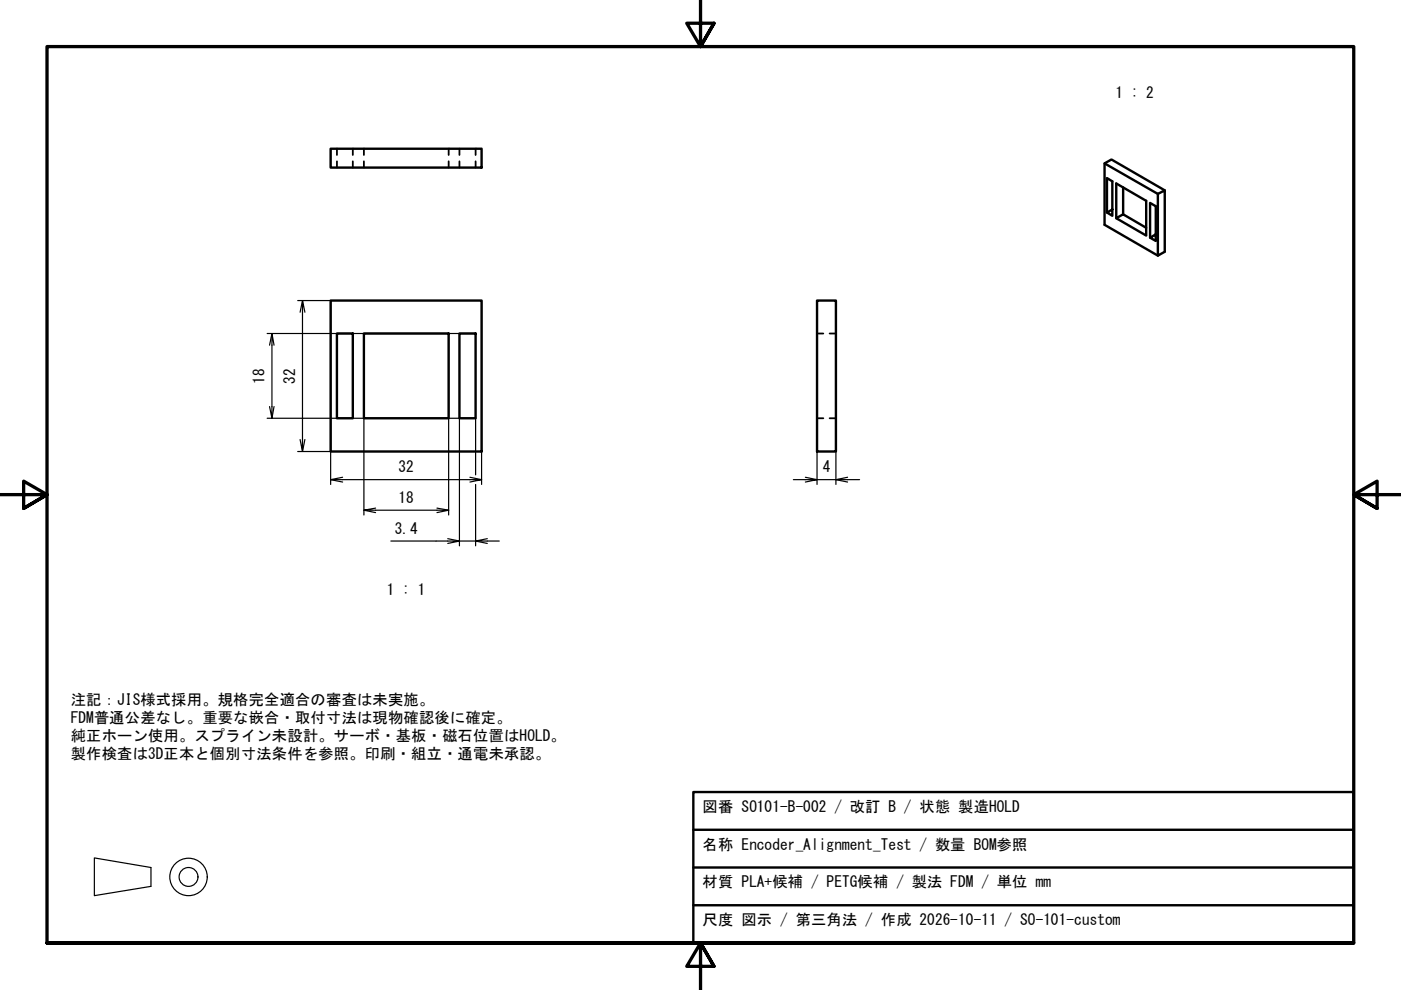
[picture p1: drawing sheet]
<svg xmlns="http://www.w3.org/2000/svg" width="297mm" height="210mm" viewBox="0 0 297 210" stroke-linecap="round" stroke-linejoin="round" font-family="sans-serif">
<!-- layer: Visible (ISO) -->
<path d="M70.1 31.5h32v4h-32zM234.2 34.6l11.3 6.5 1.5-.7v13l-1.5 .8v-13.1M238.1 39.7v5.7M235.8 44.4l-1.1 .7 1.1 .7v-7.3l-1.1-.7v7.3M236.7 46.3l6.3 3.6v-7.3l-6.3-3.7v7.4l1.4-.9 4.9 2.9M245 49.7l-1.2 .7 1.2 .7v-7.4l-1.2-.7v7.4M247 40.4l-11.4-6.6-1.4 .8v13.1l11.3 6.5M70.1 63.7h32v32h-32zM71.4 70.7h3.4v18h-3.4zM77.2 70.7h17.9v18h-17.9zM97.4 70.7h3.4v18h-3.4zM173.2 63.7h4v32h-4z" fill="none" stroke="#000" stroke-width=".51"/>
<!-- layer: Hidden (ISO) -->
<g fill="none" stroke="#000" stroke-width=".38">
<path d="M71.4 31.5v1.4M71.4 34.2v1.3M74.8 31.5v1.4M74.8 34.2v1.3M77.2 31.5v1.4M77.2 34.2v1.3M95.1 31.5v1.4M95.1 34.2v1.3M97.4 31.5v1.4M97.4 34.2v1.3M100.8 31.5v1.4M100.8 34.2v1.3"/>
<path d="M173.2 70.7h1.4M175.9 70.7h1.3M173.2 88.7h1.4M175.9 88.7h1.3"/>
</g>
<!-- layer: Border (ISO) -->
<path d="M148.5 -.1v10l-2.9-5h5.8l-2.9 5 2.9-5M0 104.9h10l-5-2.9v5.8l5-2.9-5 2.9M297 104.9h-10l5-2.9v5.8l-5-2.9 5 2.9M10 199.9v-190h277v190h-277h277M151.4 204.9l-2.9-5 2.9 5h-5.8l2.9-5v10" fill="none" stroke="#000" stroke-width=".7"/>
<!-- layer: Title (ISO) -->
<path d="M147 167.9h140v32h-140zM147 175.9h140M147 183.9h140M147 191.9h140" fill="none" stroke="#000" stroke-width=".51"/>
<!-- layer: Sketch Geometry (ISO) -->
<g fill="none" stroke="#000" stroke-width=".25">
<path d="M20 181.9l12 2v4l-12 2z"/>
<circle cx="40" cy="185.9" r="4"/>
<circle cx="40" cy="185.9" r="2"/>
</g>
<!-- layer: Dimension (ISO) -->
<g fill="none" stroke="#000" stroke-width=".25">
<path d="M56.6 70.7h44.2M57.7 70.7l-.6 2.5M58.1 73.2l-.4-2.5v18l-.6-2.5M63.1 63.7h7v39M64.1 63.7l-.5 2.5M64.6 66.2l-.5-2.5v32l-.5-2.5M102.1 63.7v39M173.2 70.7v32M177.2 70.7v32M56.6 88.7h44.2v12M58.1 86.2l-.4 2.5M63.1 95.7h7"/>
<path d="M64.6 93.2l-.5 2.5M77.2 88.7v20.5M95.1 88.7v20.5M97.4 88.7v27M70.1 101.7l2.5 .5M72.6 101.2l-2.5 .5h32l-2.5 .5M77.2 108.2l2.4 .5M79.6 107.7l-2.4 .5h17.9l-2.5 .5M82.9 114.7h14.5l-2.5 .5M92.6 107.7l2.5 .5M94.9 114.2l2.5 .5h3.4l2.5 .5M99.6 101.2l2.5 .5"/>
<path d="M100.8 102.7v13M103.3 114.2l-2.5 .5h5.1M168.2 101.7h5l-2.4 .5M170.8 101.2l2.4 .5h4l2.5 .5M179.7 101.2l-2.5 .5h5"/>
</g>
<g font-size="3.2">
<text x="236.5" y="20.8">1 : 2</text>
<text x="56.1" y="81.3" transform="rotate(-90 56.1 81.3)">18</text>
<text x="62.5" y="81.3" transform="rotate(-90 62.5 81.3)">32</text>
<text x="84.5" y="100.1">32</text>
<text x="174.4" y="100.1">4</text>
<text x="84.5" y="106.7">18</text>
<text x="83.7" y="113.1">3.4</text>
<text x="82" y="126.2">1 : 1</text>
<text x="15" y="149.6">注記：JIS様式採用。規格完全適合の審査は未実施。</text>
<text x="15" y="153.4">FDM普通公差なし。重要な嵌合・取付寸法は現物確認後に確定。</text>
<text x="15" y="157.1">純正ホーン使用。スプライン未設計。サーボ・基板・磁石位置はHOLD。</text>
<text x="15" y="160.9">製作検査は3D正本と個別寸法条件を参照。印刷・組立・通電未承認。</text>
<text x="149" y="172.1">図番 SO101-B-002 / 改訂 B / 状態 製造HOLD</text>
<text x="149" y="180.1">名称 Encoder_Alignment_Test / 数量 BOM参照</text>
<text x="149" y="188.1">材質 PLA+候補 / PETG候補 / 製法 FDM / 単位 mm</text>
<text x="149" y="196.1">尺度 図示 / 第三角法 / 作成 2026-10-11 / SO-101-custom</text>
</g>
</svg>
